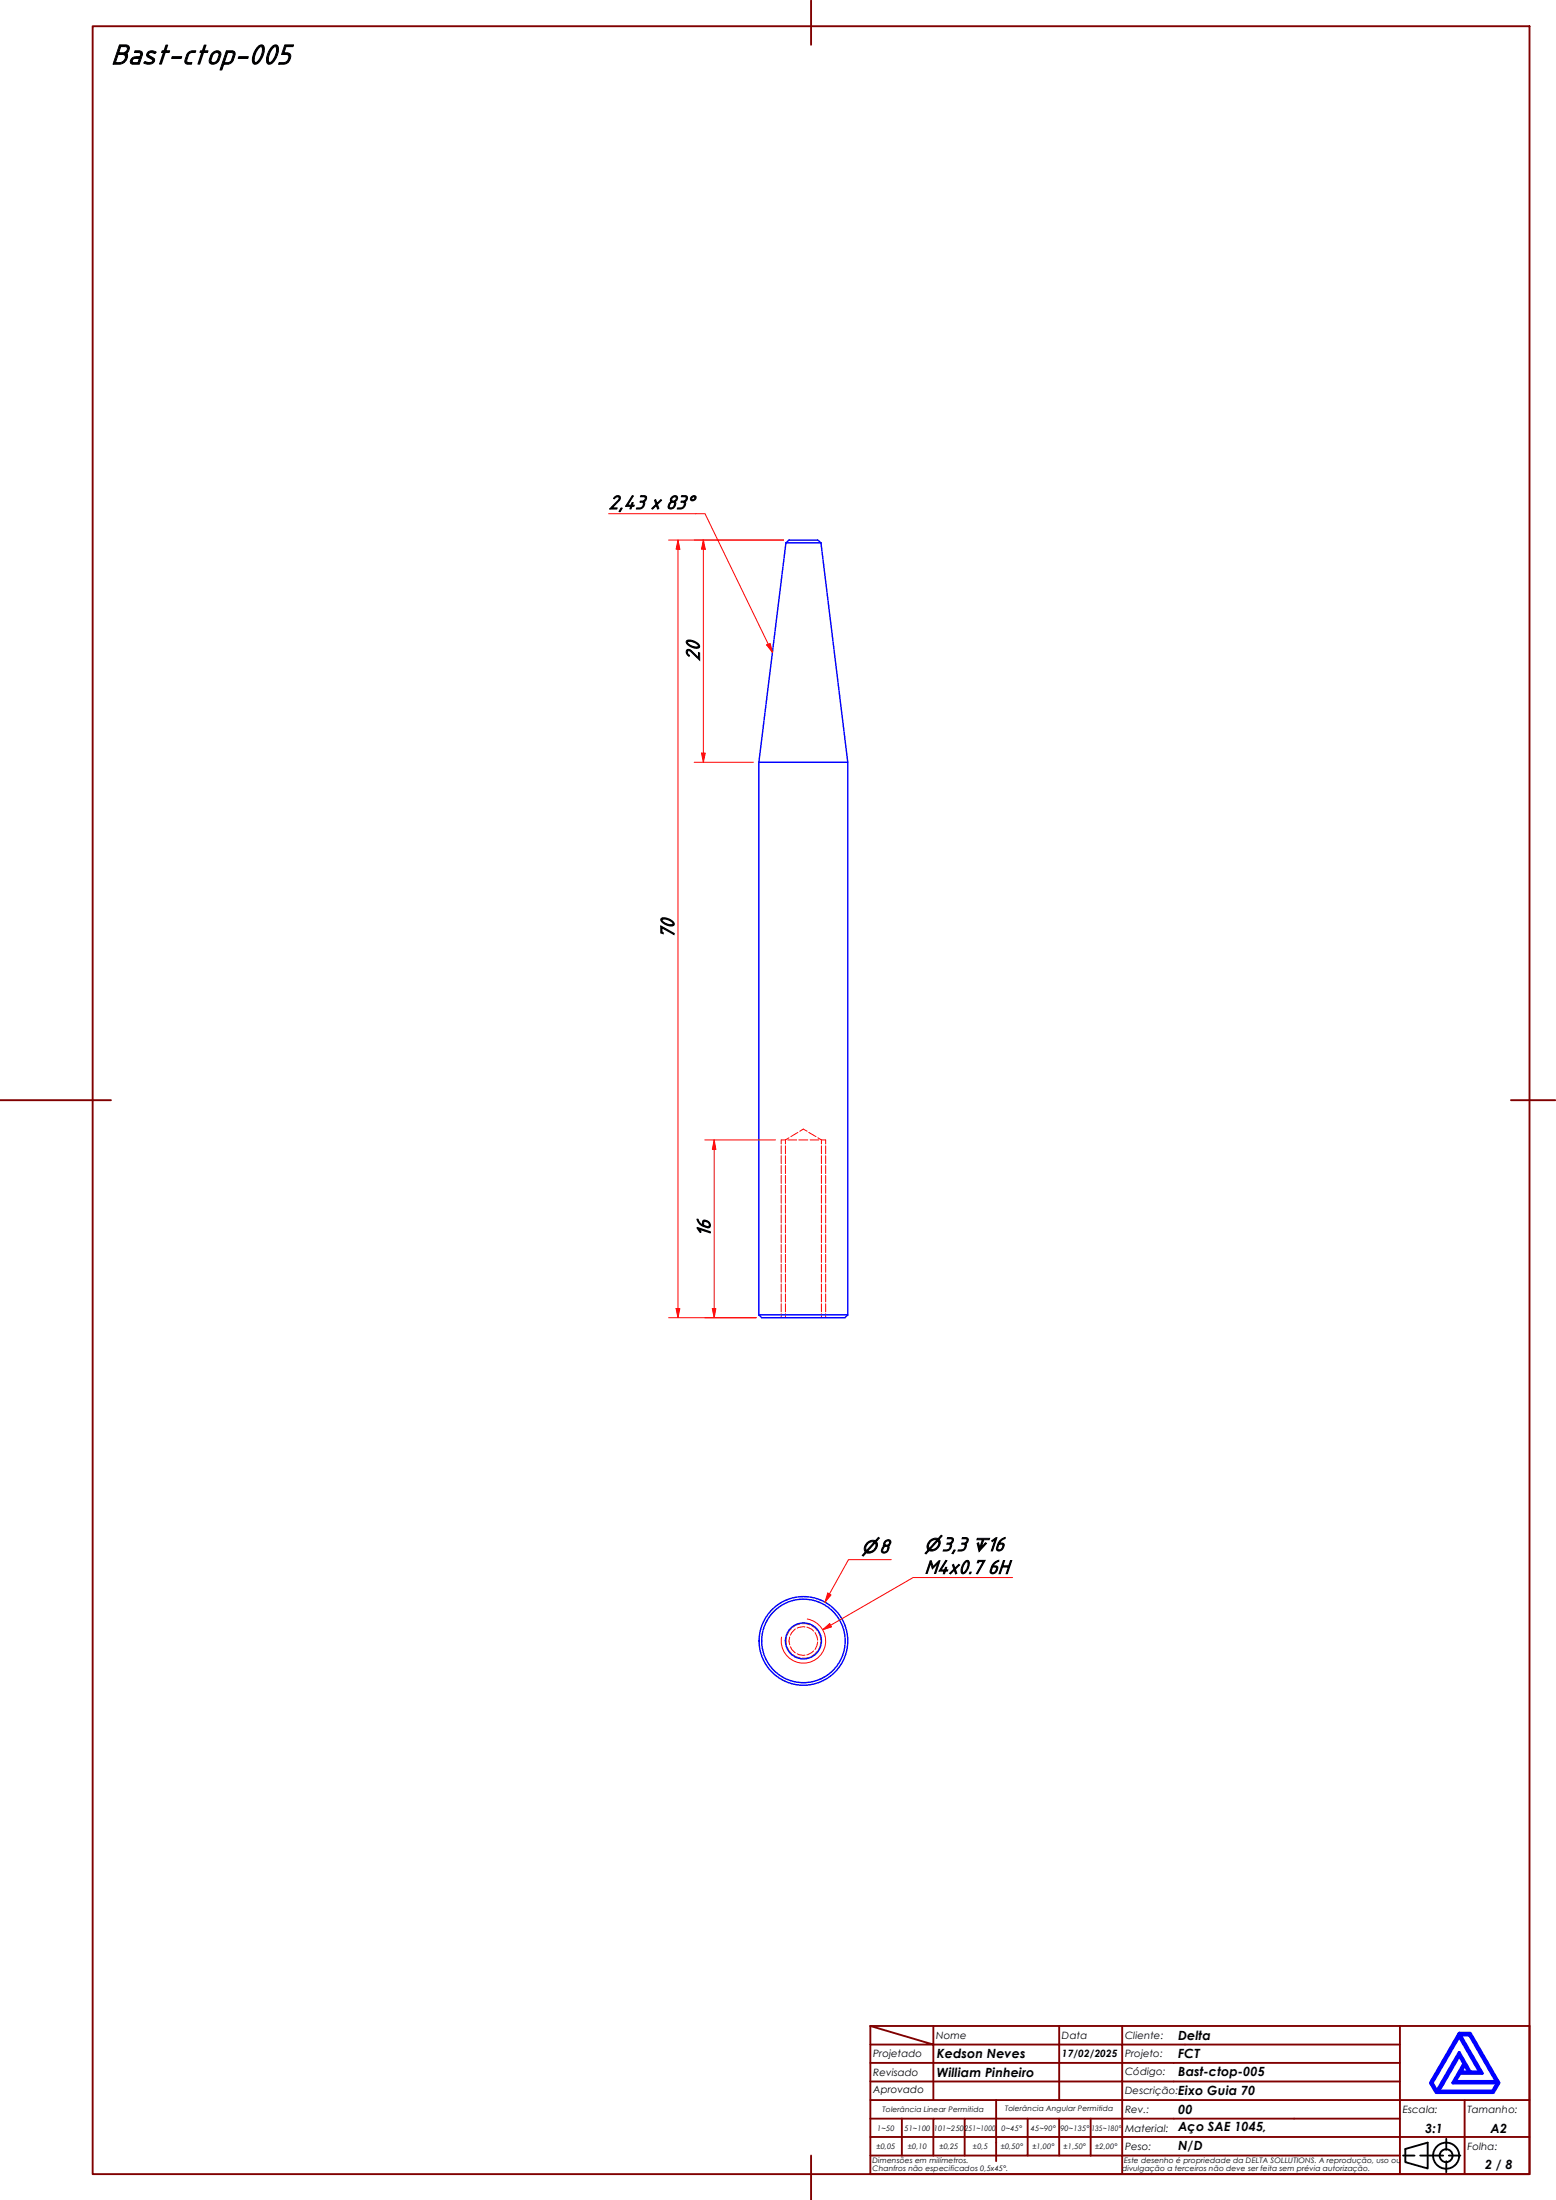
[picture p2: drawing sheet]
<svg xmlns="http://www.w3.org/2000/svg" width="420mm" height="594mm" viewBox="0 0 420 594" stroke-linecap="round" stroke-linejoin="round" font-family="sans-serif">
<!-- layer: Hidden (ABNT) -->
<g fill="none" stroke="#f00" stroke-width=".27">
<path d="M210.9 309.4v2.2M210.9 312.1v2.1M210.9 314.7v2.2M210.9 317.4v2.2M212.1 309.4v2.2M212.1 312.1v2.1M212.1 314.7v2.2M212.1 317.4v2.2M212.2 307.8h-1.3v1.1M212.7 307.8h2.4M213 307.2l-.9 .6v1.1M215.5 305.8l-1.9 1.1"/>
<path d="M215.7 307.8h2.4M216 305.5l.9-.6 1 .6M218.4 305.8l1.9 1.1M218.8 307.8h2.3M220.9 307.2l.9 .6v1.1M221.7 307.8h1.2v1.1M221.8 309.4v2.2M221.8 312.1v2.1M221.8 314.7v2.2M221.8 317.4v2.2M222.9 309.4v2.2M222.9 312.1v2.1"/>
<path d="M222.9 314.7v2.2M222.9 317.4v2.2M210.9 320.1v2.1M210.9 322.7v2.2M210.9 325.4v2.2M210.9 328.1v2.1M210.9 330.7v2.2M210.9 333.4v2.2M210.9 336.1v2.1M210.9 338.7v2.2M212.1 320.1v2.1M212.1 322.7v2.2"/>
<path d="M212.1 325.4v2.2M212.1 328.1v2.1M212.1 330.7v2.2M212.1 333.4v2.2M212.1 336.1v2.1M212.1 338.7v2.2M221.8 320.1v2.1M221.8 322.7v2.2M221.8 325.4v2.2M221.8 328.1v2.1M221.8 330.7v2.2M221.8 333.4v2.2"/>
<path d="M221.8 336.1v2.1M221.8 338.7v2.2M222.9 320.1v2.1M222.9 322.7v2.2M222.9 325.4v2.2M222.9 328.1v2.1M222.9 330.7v2.2M222.9 333.4v2.2M222.9 336.1v2.1M222.9 338.7v2.2M210.9 341.4v2.2M210.9 344.1v2.1"/>
<path d="M210.9 346.7v2.2M210.9 349.4v2.2M210.9 352.1v2.1M210.9 354.7v1.1M212.1 341.4v2.2M212.1 344.1v2.1M212.1 346.7v2.2M212.1 349.4v2.2M212.1 352.1v2.1M212.1 354.7v1.1M221.8 341.4v2.2M221.8 344.1v2.1"/>
<path d="M221.8 346.7v2.2M221.8 349.4v2.2M221.8 352.1v2.1M221.8 354.7v1.1M222.9 341.4v2.2M222.9 344.1v2.1M222.9 346.7v2.2M222.9 349.4v2.2M222.9 352.1v2.1M222.9 354.7v1.1M213.7 439.8l-.7 .7-.5 1.1M214.8 439.9l-1 1-.4 .7"/>
<path d="M216 438.5l-1.1 .3-.8 .6M216.5 438.4h1.1l1 .4M217.4 439.3l-2.1 .3M217.9 439.4l1.3 .6 .5 .5M219.1 438.9l.9 .6 .7 .8M212.3 442.1v2.1M212.5 444.7l.5 1 .7 .8M213.2 442.1l-.2 1 .2 1.1M213.4 444.7l.4 .7 1 .9M214.1 446.8l.8 .6 1.1 .3M215.3 446.6l.4 .2 1.7 .1M218.6 447.5l-2.1 .3"/>
<path d="M219.7 445.8l-1.8 1.1M220.1 440.9l.7 2M220.7 445.9l-.7 .8-.9 .6M220.8 443.4l-.7 2M221 440.8l.5 1 .1 1.1M221.6 443.4l-.1 1.1-.5 .9"/>
</g>
<!-- layer: Visible (ABNT) -->
<g fill="none" stroke="#00f" stroke-width=".38">
<path d="M212.2 146.6h9.5M212.2 146.6l.8-.8h7.8l.9 .8M212.2 146.6l-7.3 59.2M221.7 146.6l7.2 59.2M204.9 355.1v-149.3h24v149.3M204.9 355.1l.8 .7h22.5l.7-.7M204.9 355.1h24"/>
<circle cx="216.9" cy="443.1" r="4.9"/>
<circle cx="216.9" cy="443.1" r="11.3"/>
<circle cx="216.9" cy="443.1" r="12"/>
</g>
<!-- layer: Visible Narrow (ABNT) -->
<path d="M218 437.2a6 6 0 0 1 4.9 6.9 6 6 0 0 1-7 4.9 6 6 0 0 1-4.9-6.9" fill="none" stroke="#f00" stroke-width=".27"/>
<!-- layer: Borda A3/A4 (ABNT) -->
<g fill="none" stroke="#800000" stroke-width=".51">
<path d="M25 7.1h388v580h-388zM219 .1v12M0 297.1h30M408 297.1h12M235 547.1l17 5h-17M235 547.1h178v40h-178zM235 557.1h51v10M252 552.1h34v5h17M252 552.1v15M252 547.1v5M286 547.1v5h17v5M303 547.1v5h75"/>
<path d="M303 557.1v5h-68M303 557.1h75M378 547.1v20h-143M235 577.1h143v10M235 572.1h17M243.5 572.1v10M260.5 572.1h-8.5v10M269 567.1v16.5M277.5 572.1v10h-42.5M286 572.1v10h8.5M294.5 572.1v10M303 572.1h-42.5v10"/>
<path d="M303 572.1v10h75M303 572.1h75M378 562.1h-75v10M395.5 567.1v10h17.5M413 567.1h-35v10h17.5v10M219 582.1v12M277.5 582.1h8.5M294.5 582.1h8.5v5"/>
</g>
<path d="M394 555.1l1.3 2.1-3 5.3h12l-1.3 2.2h-14.5zM394 549.9l5.5 9.6h-2.5l-3-5.2-6 10.4-1.3-2.2zM394 549.1h3l7.7 13.4-1.5 2.6h-15.4l-1.5-2.6zM394.3 549.5h2.5l7.3 12.6h-11.2l1.3-2.2h6zM395.5 557.7l1.1 1.8h-2.1z" fill="none" stroke="#00f" stroke-width=".83"/>
<!-- layer: 0 -->
<path d="M387.8 565.1h15.4" fill="none" stroke="#000" stroke-width=".27"/>
<g fill="none" stroke="#000" stroke-width=".51">
<path d="M390.5 577.6v3M378.8 582.1h3.2M379.5 580.3l6-1.7v7l-6-1.7zM383.5 582.1h6.2M390.5 583.6v3M391.2 582.1h3.1"/>
<circle cx="390.5" cy="582.1" r="3.5"/>
<circle cx="390.5" cy="582.1" r="1.75"/>
</g>
<path d="M224.3 438.9l-2.2 1.2" fill="none" stroke="#f00" stroke-width=".27"/>
<path d="M222.1 440.1l1.9-1.7 .5 .9z" fill="#f00"/>
<path d="M273.4 426h-26.8l-22.3 12.9M222.1 440.1l1.9-1.7 .5 .9z" fill="none" stroke="#f00" stroke-width=".27"/>
<path d="M224 430.4l-1.2 2.3" fill="none" stroke="#f00" stroke-width=".27"/>
<path d="M223.5 430.2l.9 .5-1.6 2z" fill="#f00"/>
<path d="M183.1 353.3v2.5M223.5 430.2l.9 .5-1.6 2zM240.7 421.2h-11.6l-5.1 9.2" fill="none" stroke="#f00" stroke-width=".27"/>
<path d="M182.6 353.3h1l-.5 2.5z" fill="#f00"/>
<path d="M183.1 145.8v2.5M182.6 353.3h1l-.5 2.5z" fill="none" stroke="#f00" stroke-width=".27"/>
<path d="M183.1 145.8l.5 2.5h-1z" fill="#f00"/>
<path d="M180.5 145.8h31.1M183.1 145.8l.5 2.5h-1zM183.1 148.3v205M189.9 145.8v2.5M180.5 355.8h23.7" fill="none" stroke="#f00" stroke-width=".27"/>
<path d="M189.9 145.8l.5 2.5h-1z" fill="#f00"/>
<path d="M189.9 145.8l.5 2.5h-1zM189.9 203.4v2.4" fill="none" stroke="#f00" stroke-width=".27"/>
<path d="M189.4 203.4h1l-.5 2.4z" fill="#f00"/>
<path d="M187.5 145.8h24.1M189.9 148.3v55.1M187.5 205.8h16M189.4 203.4h1l-.5 2.4zM192.8 307.8v2.6" fill="none" stroke="#f00" stroke-width=".27"/>
<path d="M192.8 307.8l.5 2.6h-1z" fill="#f00"/>
<path d="M192.8 307.8l.5 2.6h-1zM192.8 353.3v2.5" fill="none" stroke="#f00" stroke-width=".27"/>
<path d="M192.3 353.3h1l-.5 2.5z" fill="#f00"/>
<path d="M190.3 307.8h19.1M192.8 310.4v42.9M190.3 355.8h13.9M192.3 353.3h1l-.5 2.5z" fill="none" stroke="#f00" stroke-width=".27"/>
<path d="M207.5 174l1.1 2.2" fill="none" stroke="#f00" stroke-width=".27"/>
<path d="M207 174.2l1-.4 .6 2.4z" fill="#f00"/>
<path d="M164.3 138.7h26.1l17.1 35.3M207 174.2l1-.4 .6 2.4z" fill="none" stroke="#f00" stroke-width=".27"/>
<text font-size="8.1" x="30" y="17.2">Bast-ctop-005</text>
<g font-size="5.6">
<text x="164.3" y="137.4">2,43 x 83°</text>
<text x="188.8" y="178.5" transform="rotate(-90 188.8 178.5)">20</text>
<text x="182" y="253.5" transform="rotate(-90 182 253.5)">70</text>
<text x="191.8" y="334.1" transform="rotate(-90 191.8 334.1)">16</text>
<text x="237.4" y="419.3">8</text>
<text x="254.3" y="418.8">3,3</text>
<text x="266.5" y="418.8">16</text>
<text x="249.6" y="424.9">M4x0.7</text>
<text x="266.7" y="424.9">6H</text>
</g>
<g font-size="4.8">
<text x="232.7" y="419.3">⌀</text>
<text x="249.6" y="418.8">⌀</text>
<text x="262.4" y="418.8">↧</text>
</g>
<g font-size="3.4">
<text x="318.1" y="550.8">Delta</text>
<text x="253" y="555.9">Kedson Neves</text>
<text x="318.1" y="555.9">FCT</text>
<text x="253" y="560.9">William Pinheiro</text>
<text x="318.1" y="560.5">Bast-ctop-005</text>
<text x="318.1" y="565.8">Eixo Guia 70</text>
<text x="318.1" y="570.8">00</text>
<text x="318.1" y="575.5">Aço SAE 1045,</text>
<text x="384.8" y="575.9">3:1</text>
<text x="402.5" y="575.9">A2</text>
<text x="318.1" y="580.6">N/D</text>
<text x="401" y="585.6">2 / 8</text>
</g>
<g font-size="2.7">
<text x="252.8" y="550.6">Nome</text>
<text x="286.8" y="550.6">Data</text>
<text x="303.8" y="550.6">Cliente:</text>
<text x="235.8" y="555.3">Projetado</text>
<text x="286.8" y="555.4">17/02/2025</text>
<text x="303.8" y="555.3">Projeto:</text>
<text x="235.8" y="560.6">Revisado</text>
<text x="303.8" y="560.4">Código:</text>
<text x="235.8" y="565.3">Aprovado</text>
<text x="303.8" y="565.4">Descrição:</text>
<text x="303.8" y="575.6">Material:</text>
<text x="303.8" y="570.6">Rev.:</text>
<text x="378.8" y="570.6">Escala:</text>
<text x="396.2" y="570.6">Tamanho:</text>
<text x="303.8" y="580.6">Peso:</text>
<text x="396.2" y="580.6">Folha:</text>
</g>
<g font-size="2">
<text x="236.9" y="575.3">1~50</text>
<text x="238.3" y="570.3">Tolerância Linear Permitida</text>
<text x="244.2" y="575.3">51~100</text>
<text x="252.2" y="575.3">101~250</text>
<text x="260.5" y="575.3">251~1000</text>
<text x="270.4" y="575.3">0~45°</text>
<text x="271.4" y="570.1">Tolerância Angular Permitida</text>
<text x="278.4" y="575.3">45~90°</text>
<text x="286.3" y="575.3">90~135°</text>
<text x="294.7" y="575.3">135~180°</text>
<text x="236.7" y="580.2">±0,05</text>
<text x="245.2" y="580.2">±0,10</text>
<text x="253.7" y="580.2">±0,25</text>
<text x="262.7" y="580.2">±0,5</text>
<text x="270.3" y="580.2">±0,50°</text>
<text x="278.8" y="580.2">±1,00°</text>
<text x="287.2" y="580.2">±1,50°</text>
<text x="295.7" y="580.2">±2,00°</text>
<text x="235.6" y="584.1">Dimensões em milímetros.</text>
<text x="235.6" y="586.3">Chanfros não especificados 0,5x45°.</text>
<text x="303" y="586.2">divulgação a terceiros não deve ser feita sem prévia autorização.</text>
<text x="303.6" y="584.1">Este desenho é propriedade da DELTA SOLLUTIONS. A reprodução, uso ou</text>
</g>
</svg>
